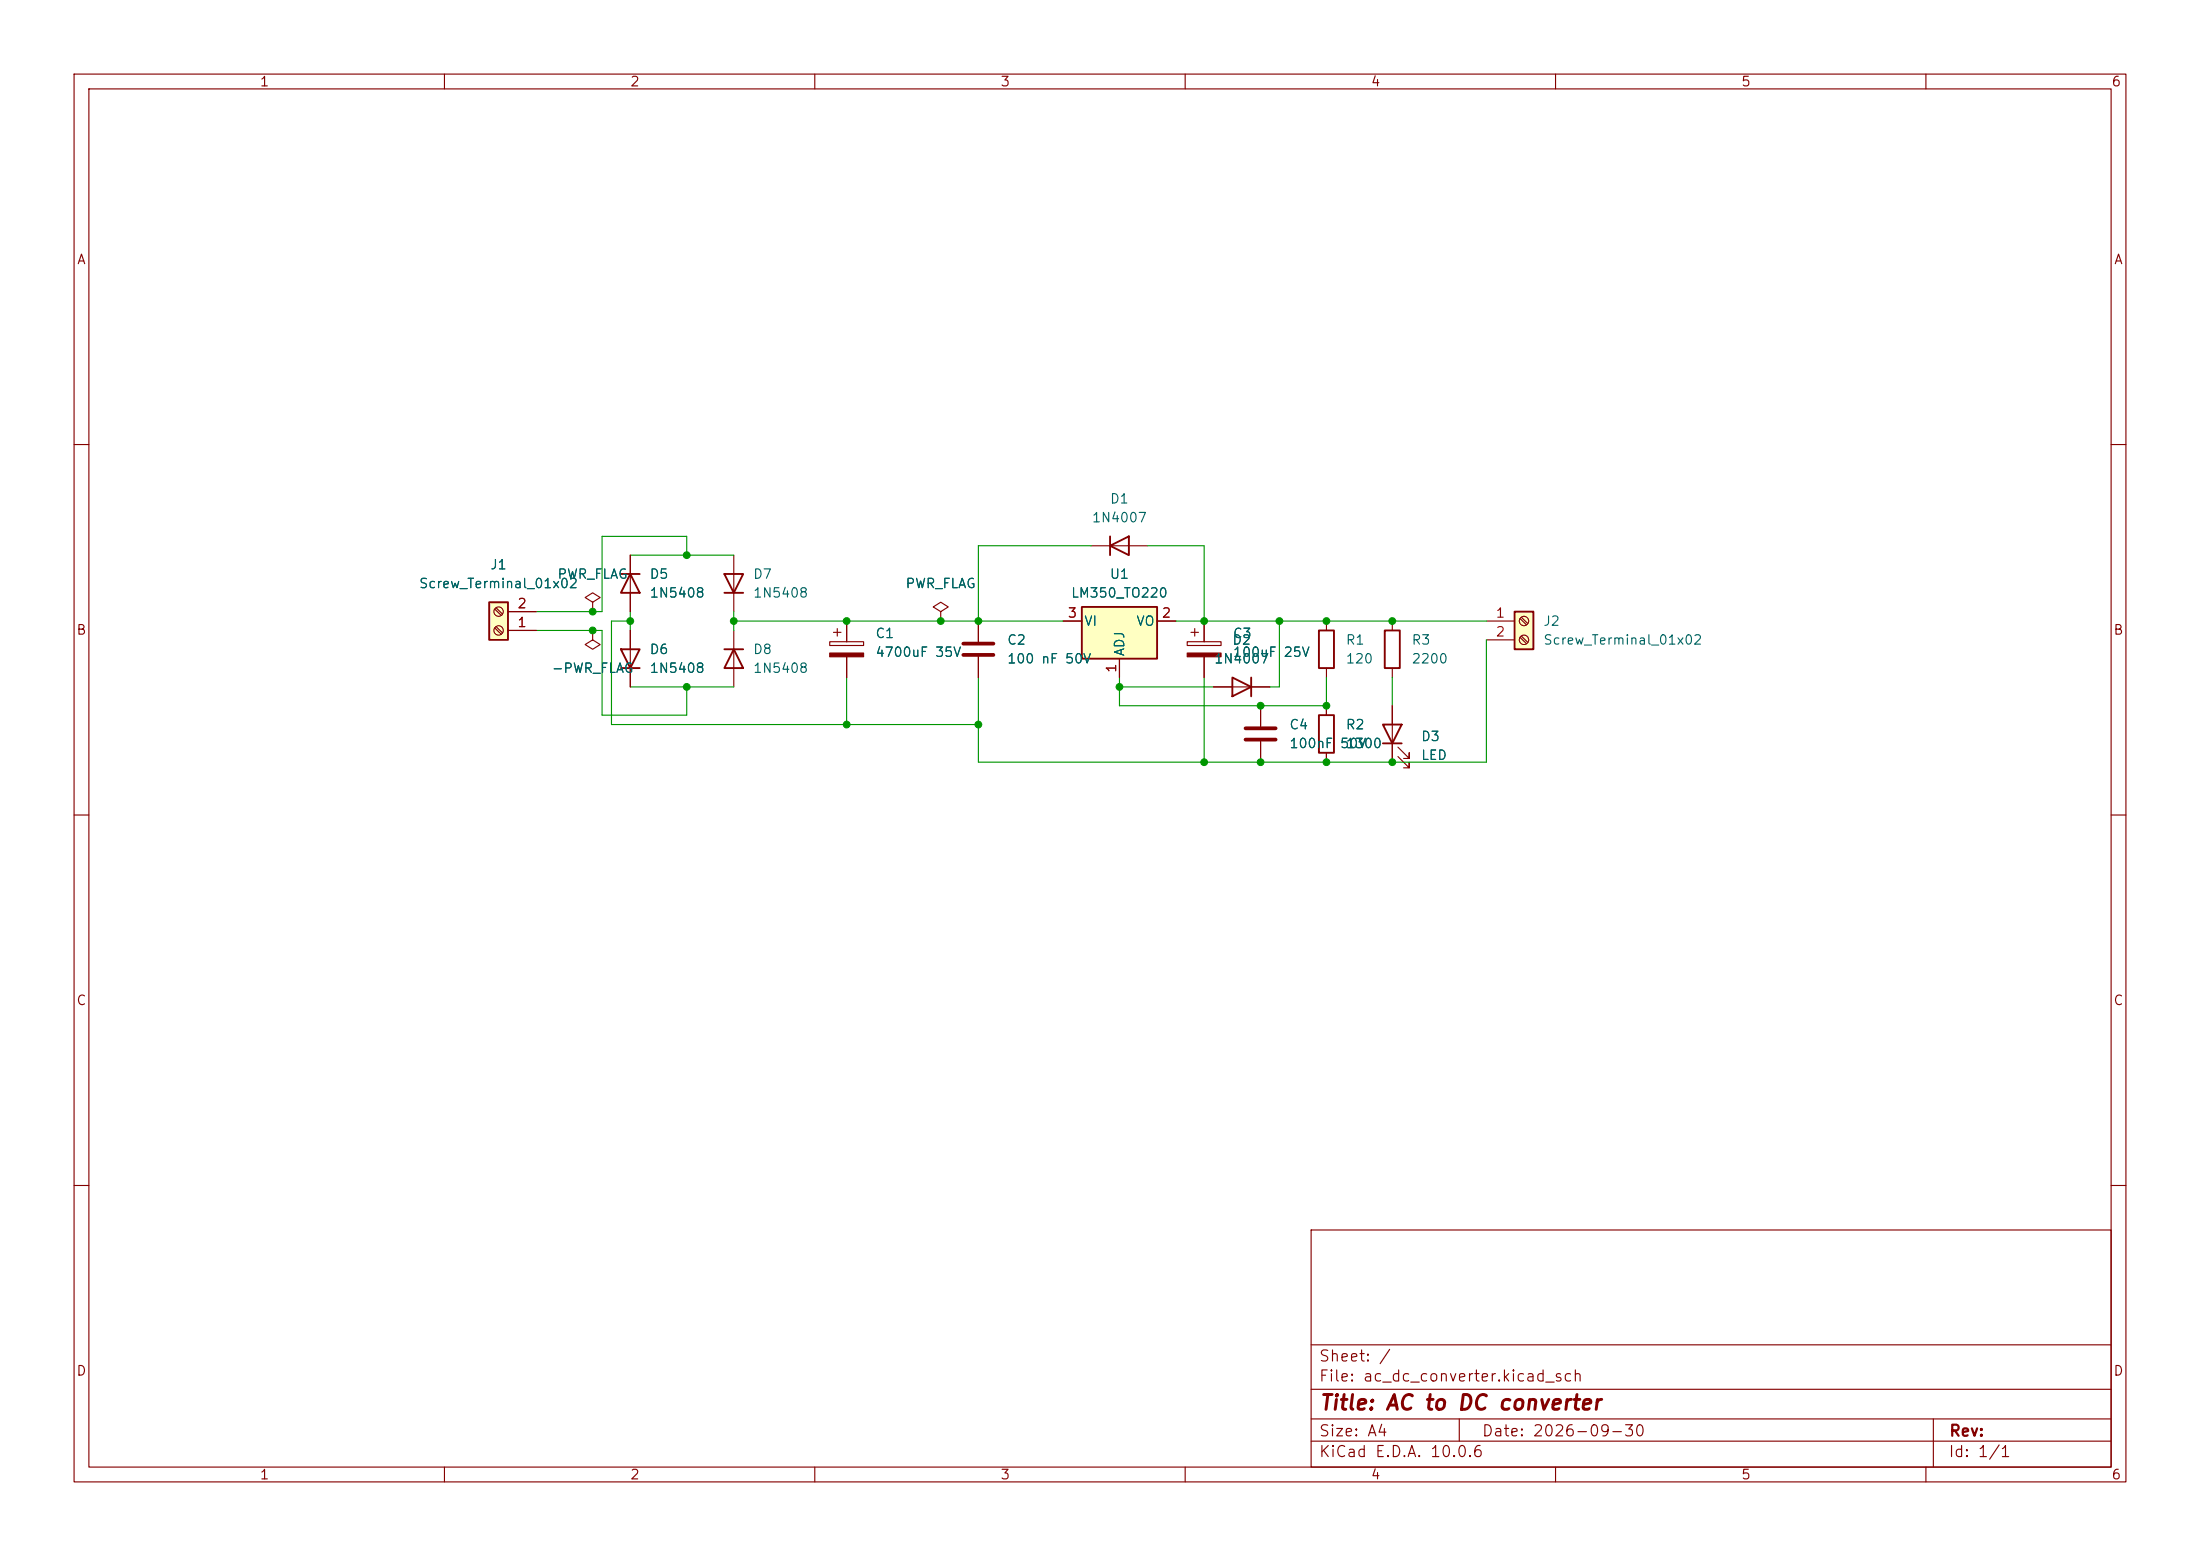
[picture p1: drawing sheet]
(kicad_sch
 (version 20260306)
 (generator "eeschema")
 (generator_version "10.0")
 (paper "A4")
 (title_block
  (title "AC to DC converter")
  (date "2026-09-30"))
 (lib_symbols
  (symbol "Connector:Screw_Terminal_01x02"
   (pin_names
    (offset 1.016) (hide yes)) (exclude_from_sim no) (in_bom yes) (on_board yes)
   (in_pos_files yes)
   (duplicate_pin_numbers_are_jumpers no)
   (property "Reference" "J" (at 0 2.54 0) (show_name no) (do_not_autoplace no) (effects (font (size 1.27 1.27))))
   (property "Value" "Screw_Terminal_01x02" (at 0 -5.08 0) (show_name no) (do_not_autoplace no) (effects (font (size 1.27 1.27))))
   (property "Footprint" "" (at 0 0 0) (show_name no) (do_not_autoplace no) (hide yes) (effects (font (size 1.27 1.27))))
   (property "Datasheet" "" (at 0 0 0) (show_name no) (do_not_autoplace no) (hide yes) (effects (font (size 1.27 1.27))))
   (property "Description" "Generic screw terminal, single row, 01x02, script generated (kicad-library-utils/schlib/autogen/connector/)" (at 0 0 0) (show_name no) (do_not_autoplace no) (hide yes) (effects (font (size 1.27 1.27))))
   (symbol "Screw_Terminal_01x02_1_1"
    (rectangle (start -1.27 1.27) (end 1.27 -3.81) (stroke (width 0.254) (type default)) (fill (type background)))
    (polyline (pts (xy -0.5334 0.3302) (xy 0.3302 -0.508)) (stroke (width 0.1524) (type default)) (fill (type none)))
    (polyline (pts (xy -0.5334 -2.2098) (xy 0.3302 -3.048)) (stroke (width 0.1524) (type default)) (fill (type none)))
    (polyline (pts (xy -0.3556 0.508) (xy 0.508 -0.3302)) (stroke (width 0.1524) (type default)) (fill (type none)))
    (polyline (pts (xy -0.3556 -2.032) (xy 0.508 -2.8702)) (stroke (width 0.1524) (type default)) (fill (type none)))
    (circle (center 0 0) (radius 0.635) (stroke (width 0.1524) (type default)) (fill (type none)))
    (circle (center 0 -2.54) (radius 0.635) (stroke (width 0.1524) (type default)) (fill (type none)))
    (pin passive line (at -5.08 0 0) (length 3.81) (name "Pin_1" (effects (font (size 1.27 1.27)))) (number "1" (effects (font (size 1.27 1.27)))))
    (pin passive line (at -5.08 -2.54 0) (length 3.81) (name "Pin_2" (effects (font (size 1.27 1.27)))) (number "2" (effects (font (size 1.27 1.27))))))
   (embedded_fonts no))
  (symbol "Device:C"
   (pin_numbers (hide yes))
   (pin_names
    (offset 0.254)) (exclude_from_sim no) (in_bom yes) (on_board yes)
   (in_pos_files yes)
   (duplicate_pin_numbers_are_jumpers no)
   (property "Reference" "C" (at 0.635 2.54 0) (show_name no) (do_not_autoplace no) (effects (font (size 1.27 1.27)) (justify left)))
   (property "Value" "C" (at 0.635 -2.54 0) (show_name no) (do_not_autoplace no) (effects (font (size 1.27 1.27)) (justify left)))
   (property "Footprint" "" (at 0.9652 -3.81 0) (show_name no) (do_not_autoplace no) (hide yes) (effects (font (size 1.27 1.27))))
   (property "Datasheet" "" (at 0 0 0) (show_name no) (do_not_autoplace no) (hide yes) (effects (font (size 1.27 1.27))))
   (property "Description" "Unpolarized capacitor" (at 0 0 0) (show_name no) (do_not_autoplace no) (hide yes) (effects (font (size 1.27 1.27))))
   (symbol "C_0_1"
    (polyline (pts (xy -2.032 0.762) (xy 2.032 0.762)) (stroke (width 0.508) (type default)) (fill (type none)))
    (polyline (pts (xy -2.032 -0.762) (xy 2.032 -0.762)) (stroke (width 0.508) (type default)) (fill (type none))))
   (symbol "C_1_1"
    (pin passive line (at 0 3.81 270) (length 2.794) (name "" (effects (font (size 1.27 1.27)))) (number "1" (effects (font (size 1.27 1.27)))))
    (pin passive line (at 0 -3.81 90) (length 2.794) (name "" (effects (font (size 1.27 1.27)))) (number "2" (effects (font (size 1.27 1.27))))))
   (embedded_fonts no))
  (symbol "Device:C_Polarized"
   (pin_numbers (hide yes))
   (pin_names
    (offset 0.254)) (exclude_from_sim no) (in_bom yes) (on_board yes)
   (in_pos_files yes)
   (duplicate_pin_numbers_are_jumpers no)
   (property "Reference" "C" (at 0.635 2.54 0) (show_name no) (do_not_autoplace no) (effects (font (size 1.27 1.27)) (justify left)))
   (property "Value" "C_Polarized" (at 0.635 -2.54 0) (show_name no) (do_not_autoplace no) (effects (font (size 1.27 1.27)) (justify left)))
   (property "Footprint" "" (at 0.9652 -3.81 0) (show_name no) (do_not_autoplace no) (hide yes) (effects (font (size 1.27 1.27))))
   (property "Datasheet" "" (at 0 0 0) (show_name no) (do_not_autoplace no) (hide yes) (effects (font (size 1.27 1.27))))
   (property "Description" "Polarized capacitor" (at 0 0 0) (show_name no) (do_not_autoplace no) (hide yes) (effects (font (size 1.27 1.27))))
   (symbol "C_Polarized_0_1"
    (rectangle (start -2.286 0.508) (end 2.286 1.016) (stroke (width 0) (type default)) (fill (type none)))
    (polyline (pts (xy -1.778 2.286) (xy -0.762 2.286)) (stroke (width 0) (type default)) (fill (type none)))
    (polyline (pts (xy -1.27 2.794) (xy -1.27 1.778)) (stroke (width 0) (type default)) (fill (type none)))
    (rectangle (start 2.286 -0.508) (end -2.286 -1.016) (stroke (width 0) (type default)) (fill (type outline))))
   (symbol "C_Polarized_1_1"
    (pin passive line (at 0 3.81 270) (length 2.794) (name "" (effects (font (size 1.27 1.27)))) (number "1" (effects (font (size 1.27 1.27)))))
    (pin passive line (at 0 -3.81 90) (length 2.794) (name "" (effects (font (size 1.27 1.27)))) (number "2" (effects (font (size 1.27 1.27))))))
   (embedded_fonts no))
  (symbol "Device:LED"
   (pin_numbers (hide yes))
   (pin_names
    (offset 1.016) (hide yes)) (exclude_from_sim no) (in_bom yes) (on_board yes)
   (in_pos_files yes)
   (duplicate_pin_numbers_are_jumpers no)
   (property "Reference" "D" (at 0 2.54 0) (show_name no) (do_not_autoplace no) (effects (font (size 1.27 1.27))))
   (property "Value" "LED" (at 0 -2.54 0) (show_name no) (do_not_autoplace no) (effects (font (size 1.27 1.27))))
   (property "Footprint" "" (at 0 0 0) (show_name no) (do_not_autoplace no) (hide yes) (effects (font (size 1.27 1.27))))
   (property "Datasheet" "" (at 0 0 0) (show_name no) (do_not_autoplace no) (hide yes) (effects (font (size 1.27 1.27))))
   (property "Description" "Light emitting diode" (at 0 0 0) (show_name no) (do_not_autoplace no) (hide yes) (effects (font (size 1.27 1.27))))
   (property "Sim.Pins" "1=K 2=A" (at 0 0 0) (show_name no) (do_not_autoplace no) (hide yes) (effects (font (size 1.27 1.27))))
   (symbol "LED_0_1"
    (polyline (pts (xy -3.048 -0.762) (xy -4.572 -2.286) (xy -3.81 -2.286) (xy -4.572 -2.286) (xy -4.572 -1.524)) (stroke (width 0) (type default)) (fill (type none)))
    (polyline (pts (xy -1.778 -0.762) (xy -3.302 -2.286) (xy -2.54 -2.286) (xy -3.302 -2.286) (xy -3.302 -1.524)) (stroke (width 0) (type default)) (fill (type none)))
    (polyline (pts (xy -1.27 0) (xy 1.27 0)) (stroke (width 0) (type default)) (fill (type none)))
    (polyline (pts (xy -1.27 -1.27) (xy -1.27 1.27)) (stroke (width 0.254) (type default)) (fill (type none)))
    (polyline (pts (xy 1.27 -1.27) (xy 1.27 1.27) (xy -1.27 0) (xy 1.27 -1.27)) (stroke (width 0.254) (type default)) (fill (type none))))
   (symbol "LED_1_1"
    (pin passive line (at -3.81 0 0) (length 2.54) (name "K" (effects (font (size 1.27 1.27)))) (number "1" (effects (font (size 1.27 1.27)))))
    (pin passive line (at 3.81 0 180) (length 2.54) (name "A" (effects (font (size 1.27 1.27)))) (number "2" (effects (font (size 1.27 1.27))))))
   (embedded_fonts no))
  (symbol "Device:R"
   (pin_numbers (hide yes))
   (pin_names
    (offset 0)) (exclude_from_sim no) (in_bom yes) (on_board yes)
   (in_pos_files yes)
   (duplicate_pin_numbers_are_jumpers no)
   (property "Reference" "R" (at 2.032 0 90) (show_name no) (do_not_autoplace no) (effects (font (size 1.27 1.27))))
   (property "Value" "R" (at 0 0 90) (show_name no) (do_not_autoplace no) (effects (font (size 1.27 1.27))))
   (property "Footprint" "" (at -1.778 0 90) (show_name no) (do_not_autoplace no) (hide yes) (effects (font (size 1.27 1.27))))
   (property "Datasheet" "" (at 0 0 0) (show_name no) (do_not_autoplace no) (hide yes) (effects (font (size 1.27 1.27))))
   (property "Description" "Resistor" (at 0 0 0) (show_name no) (do_not_autoplace no) (hide yes) (effects (font (size 1.27 1.27))))
   (symbol "R_0_1"
    (rectangle (start -1.016 -2.54) (end 1.016 2.54) (stroke (width 0.254) (type default)) (fill (type none))))
   (symbol "R_1_1"
    (pin passive line (at 0 3.81 270) (length 1.27) (name "" (effects (font (size 1.27 1.27)))) (number "1" (effects (font (size 1.27 1.27)))))
    (pin passive line (at 0 -3.81 90) (length 1.27) (name "" (effects (font (size 1.27 1.27)))) (number "2" (effects (font (size 1.27 1.27))))))
   (embedded_fonts no))
  (symbol "Diode:1N4007"
   (pin_numbers (hide yes))
   (pin_names (hide yes)) (exclude_from_sim no) (in_bom yes) (on_board yes)
   (in_pos_files yes)
   (duplicate_pin_numbers_are_jumpers no)
   (property "Reference" "D" (at 0 2.54 0) (show_name no) (do_not_autoplace no) (effects (font (size 1.27 1.27))))
   (property "Value" "1N4007" (at 0 -2.54 0) (show_name no) (do_not_autoplace no) (effects (font (size 1.27 1.27))))
   (property "Footprint" "Diode_THT:D_DO-41_SOD81_P10.16mm_Horizontal" (at 0 -4.445 0) (show_name no) (do_not_autoplace no) (hide yes) (effects (font (size 1.27 1.27))))
   (property "Datasheet" "http://www.vishay.com/docs/88503/1n4001.pdf" (at 0 0 0) (show_name no) (do_not_autoplace no) (hide yes) (effects (font (size 1.27 1.27))))
   (property "Description" "1000V 1A General Purpose Rectifier Diode, DO-41" (at 0 0 0) (show_name no) (do_not_autoplace no) (hide yes) (effects (font (size 1.27 1.27))))
   (property "Sim.Device" "D" (at 0 0 0) (show_name no) (do_not_autoplace no) (hide yes) (effects (font (size 1.27 1.27))))
   (property "Sim.Pins" "1=K 2=A" (at 0 0 0) (show_name no) (do_not_autoplace no) (hide yes) (effects (font (size 1.27 1.27))))
   (symbol "1N4007_0_1"
    (polyline (pts (xy -1.27 1.27) (xy -1.27 -1.27)) (stroke (width 0.254) (type default)) (fill (type none)))
    (polyline (pts (xy 1.27 1.27) (xy 1.27 -1.27) (xy -1.27 0) (xy 1.27 1.27)) (stroke (width 0.254) (type default)) (fill (type none)))
    (polyline (pts (xy 1.27 0) (xy -1.27 0)) (stroke (width 0) (type default)) (fill (type none))))
   (symbol "1N4007_1_1"
    (pin passive line (at -3.81 0 0) (length 2.54) (name "K" (effects (font (size 1.27 1.27)))) (number "1" (effects (font (size 1.27 1.27)))))
    (pin passive line (at 3.81 0 180) (length 2.54) (name "A" (effects (font (size 1.27 1.27)))) (number "2" (effects (font (size 1.27 1.27))))))
   (embedded_fonts no))
  (symbol "Diode:1N5408"
   (pin_numbers (hide yes))
   (pin_names (hide yes)) (exclude_from_sim no) (in_bom yes) (on_board yes)
   (in_pos_files yes)
   (duplicate_pin_numbers_are_jumpers no)
   (property "Reference" "D" (at 0 2.54 0) (show_name no) (do_not_autoplace no) (effects (font (size 1.27 1.27))))
   (property "Value" "1N5408" (at 0 -2.54 0) (show_name no) (do_not_autoplace no) (effects (font (size 1.27 1.27))))
   (property "Footprint" "Diode_THT:D_DO-201AD_P15.24mm_Horizontal" (at 0 -4.445 0) (show_name no) (do_not_autoplace no) (hide yes) (effects (font (size 1.27 1.27))))
   (property "Datasheet" "http://www.vishay.com/docs/88516/1n5400.pdf" (at 0 0 0) (show_name no) (do_not_autoplace no) (hide yes) (effects (font (size 1.27 1.27))))
   (property "Description" "1000V 3A General Purpose Rectifier Diode, DO-201AD" (at 0 0 0) (show_name no) (do_not_autoplace no) (hide yes) (effects (font (size 1.27 1.27))))
   (property "Sim.Device" "D" (at 0 0 0) (show_name no) (do_not_autoplace no) (hide yes) (effects (font (size 1.27 1.27))))
   (property "Sim.Pins" "1=K 2=A" (at 0 0 0) (show_name no) (do_not_autoplace no) (hide yes) (effects (font (size 1.27 1.27))))
   (symbol "1N5408_0_1"
    (polyline (pts (xy -1.27 1.27) (xy -1.27 -1.27)) (stroke (width 0.254) (type default)) (fill (type none)))
    (polyline (pts (xy 1.27 1.27) (xy 1.27 -1.27) (xy -1.27 0) (xy 1.27 1.27)) (stroke (width 0.254) (type default)) (fill (type none)))
    (polyline (pts (xy 1.27 0) (xy -1.27 0)) (stroke (width 0) (type default)) (fill (type none))))
   (symbol "1N5408_1_1"
    (pin passive line (at -3.81 0 0) (length 2.54) (name "K" (effects (font (size 1.27 1.27)))) (number "1" (effects (font (size 1.27 1.27)))))
    (pin passive line (at 3.81 0 180) (length 2.54) (name "A" (effects (font (size 1.27 1.27)))) (number "2" (effects (font (size 1.27 1.27))))))
   (embedded_fonts no))
  (symbol "Regulator_Linear:LM350_TO220"
   (pin_names
    (offset 0.254)) (exclude_from_sim no) (in_bom yes) (on_board yes)
   (in_pos_files yes)
   (duplicate_pin_numbers_are_jumpers no)
   (property "Reference" "U" (at -3.81 3.175 0) (show_name no) (do_not_autoplace no) (effects (font (size 1.27 1.27))))
   (property "Value" "LM350_TO220" (at 0 3.175 0) (show_name no) (do_not_autoplace no) (effects (font (size 1.27 1.27)) (justify left)))
   (property "Footprint" "Package_TO_SOT_THT:TO-220-3_Vertical" (at 0 6.35 0) (show_name no) (do_not_autoplace no) (hide yes) (effects (font (size 1.27 1.27)
    (italic yes))))
   (property "Datasheet" "https://www.onsemi.com/pub/Collateral/LM350-D.pdf" (at 0 0 0) (show_name no) (do_not_autoplace no) (hide yes) (effects (font (size 1.27 1.27))))
   (property "Description" "3A 33V Adjustable Linear Regulator, TO-220" (at 0 0 0) (show_name no) (do_not_autoplace no) (hide yes) (effects (font (size 1.27 1.27))))
   (symbol "LM350_TO220_0_1"
    (rectangle (start -5.08 1.905) (end 5.08 -5.08) (stroke (width 0.254) (type default)) (fill (type background))))
   (symbol "LM350_TO220_1_1"
    (pin input line (at 0 -7.62 90) (length 2.54) (name "ADJ" (effects (font (size 1.27 1.27)))) (number "1" (effects (font (size 1.27 1.27)))))
    (pin power_out line (at 7.62 0 180) (length 2.54) (name "VO" (effects (font (size 1.27 1.27)))) (number "2" (effects (font (size 1.27 1.27)))))
    (pin power_in line (at -7.62 0 0) (length 2.54) (name "VI" (effects (font (size 1.27 1.27)))) (number "3" (effects (font (size 1.27 1.27))))))
   (embedded_fonts no))
  (symbol "power:PWR_FLAG"
   (power global)
   (pin_numbers (hide yes))
   (pin_names
    (offset 0) (hide yes)) (exclude_from_sim no) (in_bom yes) (on_board yes)
   (in_pos_files yes)
   (duplicate_pin_numbers_are_jumpers no)
   (property "Reference" "#FLG" (at 0 1.905 0) (show_name no) (do_not_autoplace no) (hide yes) (effects (font (size 1.27 1.27))))
   (property "Value" "PWR_FLAG" (at 0 3.81 0) (show_name no) (do_not_autoplace no) (effects (font (size 1.27 1.27))))
   (property "Footprint" "" (at 0 0 0) (show_name no) (do_not_autoplace no) (hide yes) (effects (font (size 1.27 1.27))))
   (property "Datasheet" "" (at 0 0 0) (show_name no) (do_not_autoplace no) (hide yes) (effects (font (size 1.27 1.27))))
   (property "Description" "Special symbol for telling ERC where power comes from" (at 0 0 0) (show_name no) (do_not_autoplace no) (hide yes) (effects (font (size 1.27 1.27))))
   (symbol "PWR_FLAG_0_0"
    (pin power_out line (at 0 0 90) (length 0) (name "" (effects (font (size 1.27 1.27)))) (number "1" (effects (font (size 1.27 1.27))))))
   (symbol "PWR_FLAG_0_1"
    (polyline (pts (xy 0 0) (xy 0 1.27) (xy -1.016 1.905) (xy 0 2.54) (xy 1.016 1.905) (xy 0 1.27)) (stroke (width 0) (type default)) (fill (type none))))
   (embedded_fonts no)))
 (junction
  (at 172.72 83.82)
  (diameter 0)
  (color 0 0 0 0))
 (junction
  (at 80.01 85.09)
  (diameter 0)
  (color 0 0 0 0))
 (junction
  (at 92.71 92.71)
  (diameter 0)
  (color 0 0 0 0))
 (junction
  (at 114.3 97.79)
  (diameter 0)
  (color 0 0 0 0))
 (junction
  (at 162.56 83.82)
  (diameter 0)
  (color 0 0 0 0))
 (junction
  (at 132.08 83.82)
  (diameter 0)
  (color 0 0 0 0))
 (junction
  (at 187.96 102.87)
  (diameter 0)
  (color 0 0 0 0))
 (junction
  (at 151.13 92.71)
  (diameter 0)
  (color 0 0 0 0))
 (junction
  (at 99.06 83.82)
  (diameter 0)
  (color 0 0 0 0))
 (junction
  (at 127 83.82)
  (diameter 0)
  (color 0 0 0 0))
 (junction
  (at 179.07 95.25)
  (diameter 0)
  (color 0 0 0 0))
 (junction
  (at 170.18 95.25)
  (diameter 0)
  (color 0 0 0 0))
 (junction
  (at 92.71 74.93)
  (diameter 0)
  (color 0 0 0 0))
 (junction
  (at 179.07 83.82)
  (diameter 0)
  (color 0 0 0 0))
 (junction
  (at 132.08 97.79)
  (diameter 0)
  (color 0 0 0 0))
 (junction
  (at 85.09 83.82)
  (diameter 0)
  (color 0 0 0 0))
 (junction
  (at 80.01 82.55)
  (diameter 0)
  (color 0 0 0 0))
 (junction
  (at 162.56 102.87)
  (diameter 0)
  (color 0 0 0 0))
 (junction
  (at 170.18 102.87)
  (diameter 0)
  (color 0 0 0 0))
 (junction
  (at 179.07 102.87)
  (diameter 0)
  (color 0 0 0 0))
 (junction
  (at 114.3 83.82)
  (diameter 0)
  (color 0 0 0 0))
 (junction
  (at 187.96 83.82)
  (diameter 0)
  (color 0 0 0 0))
 (wire
  (pts (xy 158.75 83.82) (xy 162.56 83.82))
  (stroke (width 0) (type default)))
 (wire
  (pts (xy 132.08 73.66) (xy 132.08 83.82))
  (stroke (width 0) (type default)))
 (wire
  (pts (xy 92.71 96.52) (xy 81.28 96.52))
  (stroke (width 0) (type default)))
 (wire
  (pts (xy 172.72 83.82) (xy 179.07 83.82))
  (stroke (width 0) (type default)))
 (wire
  (pts (xy 179.07 83.82) (xy 187.96 83.82))
  (stroke (width 0) (type default)))
 (wire
  (pts (xy 132.08 102.87) (xy 132.08 97.79))
  (stroke (width 0) (type default)))
 (wire
  (pts (xy 151.13 91.44) (xy 151.13 92.71))
  (stroke (width 0) (type default)))
 (wire
  (pts (xy 82.55 97.79) (xy 114.3 97.79))
  (stroke (width 0) (type default)))
 (wire
  (pts (xy 132.08 73.66) (xy 147.32 73.66))
  (stroke (width 0) (type default)))
 (wire
  (pts (xy 162.56 102.87) (xy 132.08 102.87))
  (stroke (width 0) (type default)))
 (wire
  (pts (xy 151.13 92.71) (xy 163.83 92.71))
  (stroke (width 0) (type default)))
 (wire
  (pts (xy 162.56 102.87) (xy 170.18 102.87))
  (stroke (width 0) (type default)))
 (wire
  (pts (xy 151.13 95.25) (xy 170.18 95.25))
  (stroke (width 0) (type default)))
 (wire
  (pts (xy 171.45 92.71) (xy 172.72 92.71))
  (stroke (width 0) (type default)))
 (wire
  (pts (xy 162.56 73.66) (xy 162.56 83.82))
  (stroke (width 0) (type default)))
 (wire
  (pts (xy 127 83.82) (xy 132.08 83.82))
  (stroke (width 0) (type default)))
 (wire
  (pts (xy 92.71 72.39) (xy 92.71 74.93))
  (stroke (width 0) (type default)))
 (wire
  (pts (xy 132.08 97.79) (xy 132.08 91.44))
  (stroke (width 0) (type default)))
 (wire
  (pts (xy 187.96 91.44) (xy 187.96 95.25))
  (stroke (width 0) (type default)))
 (wire
  (pts (xy 187.96 83.82) (xy 200.66 83.82))
  (stroke (width 0) (type default)))
 (wire
  (pts (xy 187.96 102.87) (xy 200.66 102.87))
  (stroke (width 0) (type default)))
 (wire
  (pts (xy 200.66 102.87) (xy 200.66 86.36))
  (stroke (width 0) (type default)))
 (wire
  (pts (xy 85.09 92.71) (xy 92.71 92.71))
  (stroke (width 0) (type default)))
 (wire
  (pts (xy 114.3 97.79) (xy 132.08 97.79))
  (stroke (width 0) (type default)))
 (wire
  (pts (xy 80.01 85.09) (xy 72.39 85.09))
  (stroke (width 0) (type default)))
 (wire
  (pts (xy 179.07 91.44) (xy 179.07 95.25))
  (stroke (width 0) (type default)))
 (wire
  (pts (xy 170.18 95.25) (xy 179.07 95.25))
  (stroke (width 0) (type default)))
 (wire
  (pts (xy 154.94 73.66) (xy 162.56 73.66))
  (stroke (width 0) (type default)))
 (wire
  (pts (xy 85.09 83.82) (xy 82.55 83.82))
  (stroke (width 0) (type default)))
 (wire
  (pts (xy 81.28 82.55) (xy 81.28 72.39))
  (stroke (width 0) (type default)))
 (wire
  (pts (xy 72.39 82.55) (xy 80.01 82.55))
  (stroke (width 0) (type default)))
 (wire
  (pts (xy 99.06 83.82) (xy 99.06 85.09))
  (stroke (width 0) (type default)))
 (wire
  (pts (xy 162.56 83.82) (xy 172.72 83.82))
  (stroke (width 0) (type default)))
 (wire
  (pts (xy 82.55 83.82) (xy 82.55 97.79))
  (stroke (width 0) (type default)))
 (wire
  (pts (xy 114.3 83.82) (xy 127 83.82))
  (stroke (width 0) (type default)))
 (wire
  (pts (xy 81.28 96.52) (xy 81.28 85.09))
  (stroke (width 0) (type default)))
 (wire
  (pts (xy 99.06 82.55) (xy 99.06 83.82))
  (stroke (width 0) (type default)))
 (wire
  (pts (xy 92.71 74.93) (xy 99.06 74.93))
  (stroke (width 0) (type default)))
 (wire
  (pts (xy 81.28 72.39) (xy 92.71 72.39))
  (stroke (width 0) (type default)))
 (wire
  (pts (xy 114.3 91.44) (xy 114.3 97.79))
  (stroke (width 0) (type default)))
 (wire
  (pts (xy 85.09 74.93) (xy 92.71 74.93))
  (stroke (width 0) (type default)))
 (wire
  (pts (xy 92.71 92.71) (xy 92.71 96.52))
  (stroke (width 0) (type default)))
 (wire
  (pts (xy 162.56 91.44) (xy 162.56 102.87))
  (stroke (width 0) (type default)))
 (wire
  (pts (xy 151.13 92.71) (xy 151.13 95.25))
  (stroke (width 0) (type default)))
 (wire
  (pts (xy 132.08 83.82) (xy 143.51 83.82))
  (stroke (width 0) (type default)))
 (wire
  (pts (xy 80.01 82.55) (xy 81.28 82.55))
  (stroke (width 0) (type default)))
 (wire
  (pts (xy 99.06 83.82) (xy 114.3 83.82))
  (stroke (width 0) (type default)))
 (wire
  (pts (xy 92.71 92.71) (xy 99.06 92.71))
  (stroke (width 0) (type default)))
 (wire
  (pts (xy 81.28 85.09) (xy 80.01 85.09))
  (stroke (width 0) (type default)))
 (wire
  (pts (xy 85.09 82.55) (xy 85.09 83.82))
  (stroke (width 0) (type default)))
 (wire
  (pts (xy 170.18 102.87) (xy 179.07 102.87))
  (stroke (width 0) (type default)))
 (wire
  (pts (xy 172.72 92.71) (xy 172.72 83.82))
  (stroke (width 0) (type default)))
 (wire
  (pts (xy 85.09 83.82) (xy 85.09 85.09))
  (stroke (width 0) (type default)))
 (wire
  (pts (xy 179.07 102.87) (xy 187.96 102.87))
  (stroke (width 0) (type default)))
 (symbol
  (lib_id "power:PWR_FLAG")
  (at 80.01 85.09 180)
  (unit 1)
  (body_style 1)
  (exclude_from_sim no)
  (in_bom yes)
  (on_board yes)
  (in_pos_files yes)
  (dnp no)
  (fields_autoplaced yes)
  (property "Reference" "#FLG02" (at 80.01 86.995 0) (hide yes) (show_name no) (do_not_autoplace no) (effects (font (size 1.27 1.27))))
  (property "Value" "-PWR_FLAG" (at 80.01 90.17 0) (show_name no) (do_not_autoplace no) (effects (font (size 1.27 1.27))))
  (property "Footprint" "" (at 80.01 85.09 0) (hide yes) (show_name no) (do_not_autoplace no) (effects (font (size 1.27 1.27))))
  (property "Datasheet" "" (at 80.01 85.09 0) (hide yes) (show_name no) (do_not_autoplace no) (effects (font (size 1.27 1.27))))
  (property "Description" "Special symbol for telling ERC where power comes from" (at 80.01 85.09 0) (hide yes) (show_name no) (do_not_autoplace no) (effects (font (size 1.27 1.27))))
  (pin "1"))
 (symbol
  (lib_id "Diode:1N4007")
  (at 151.13 73.66 0)
  (unit 1)
  (body_style 1)
  (exclude_from_sim no)
  (in_bom yes)
  (on_board yes)
  (in_pos_files yes)
  (dnp no)
  (fields_autoplaced yes)
  (property "Reference" "D1" (at 151.13 67.31 0) (show_name no) (do_not_autoplace no) (effects (font (size 1.27 1.27))))
  (property "Value" "1N4007" (at 151.13 69.85 0) (show_name no) (do_not_autoplace no) (effects (font (size 1.27 1.27))))
  (property "Footprint" "Diode_THT:D_DO-41_SOD81_P10.16mm_Horizontal" (at 151.13 78.105 0) (hide yes) (show_name no) (do_not_autoplace no) (effects (font (size 1.27 1.27))))
  (property "Datasheet" "http://www.vishay.com/docs/88503/1n4001.pdf" (at 151.13 73.66 0) (hide yes) (show_name no) (do_not_autoplace no) (effects (font (size 1.27 1.27))))
  (property "Description" "1000V 1A General Purpose Rectifier Diode, DO-41" (at 151.13 73.66 0) (hide yes) (show_name no) (do_not_autoplace no) (effects (font (size 1.27 1.27))))
  (property "Sim.Device" "D" (at 151.13 73.66 0) (hide yes) (show_name no) (do_not_autoplace no) (effects (font (size 1.27 1.27))))
  (property "Sim.Pins" "1=K 2=A" (at 151.13 73.66 0) (hide yes) (show_name no) (do_not_autoplace no) (effects (font (size 1.27 1.27))))
  (pin "2")
  (pin "1"))
 (symbol
  (lib_id "power:PWR_FLAG")
  (at 80.01 82.55 0)
  (unit 1)
  (body_style 1)
  (exclude_from_sim no)
  (in_bom yes)
  (on_board yes)
  (in_pos_files yes)
  (dnp no)
  (fields_autoplaced yes)
  (property "Reference" "#FLG01" (at 80.01 80.645 0) (hide yes) (show_name no) (do_not_autoplace no) (effects (font (size 1.27 1.27))))
  (property "Value" "PWR_FLAG" (at 80.01 77.47 0) (show_name no) (do_not_autoplace no) (effects (font (size 1.27 1.27))))
  (property "Footprint" "Package_SO:TSSOP-28_4.4x9.7mm_P0.65mm" (at 80.01 82.55 0) (hide yes) (show_name no) (do_not_autoplace no) (effects (font (size 1.27 1.27))))
  (property "Datasheet" "" (at 80.01 82.55 0) (hide yes) (show_name no) (do_not_autoplace no) (effects (font (size 1.27 1.27))))
  (property "Description" "Special symbol for telling ERC where power comes from" (at 80.01 82.55 0) (hide yes) (show_name no) (do_not_autoplace no) (effects (font (size 1.27 1.27))))
  (pin "1"))
 (symbol
  (lib_id "Diode:1N4007")
  (at 167.64 92.71 180)
  (unit 1)
  (body_style 1)
  (exclude_from_sim no)
  (in_bom yes)
  (on_board yes)
  (in_pos_files yes)
  (dnp no)
  (fields_autoplaced yes)
  (property "Reference" "D2" (at 167.64 86.36 0) (show_name no) (do_not_autoplace no) (effects (font (size 1.27 1.27))))
  (property "Value" "1N4007" (at 167.64 88.9 0) (show_name no) (do_not_autoplace no) (effects (font (size 1.27 1.27))))
  (property "Footprint" "Diode_THT:D_DO-41_SOD81_P10.16mm_Horizontal" (at 167.64 88.265 0) (hide yes) (show_name no) (do_not_autoplace no) (effects (font (size 1.27 1.27))))
  (property "Datasheet" "http://www.vishay.com/docs/88503/1n4001.pdf" (at 167.64 92.71 0) (hide yes) (show_name no) (do_not_autoplace no) (effects (font (size 1.27 1.27))))
  (property "Description" "1000V 1A General Purpose Rectifier Diode, DO-41" (at 167.64 92.71 0) (hide yes) (show_name no) (do_not_autoplace no) (effects (font (size 1.27 1.27))))
  (property "Sim.Device" "D" (at 167.64 92.71 0) (hide yes) (show_name no) (do_not_autoplace no) (effects (font (size 1.27 1.27))))
  (property "Sim.Pins" "1=K 2=A" (at 167.64 92.71 0) (hide yes) (show_name no) (do_not_autoplace no) (effects (font (size 1.27 1.27))))
  (pin "2")
  (pin "1"))
 (symbol
  (lib_id "power:PWR_FLAG")
  (at 127 83.82 0)
  (unit 1)
  (body_style 1)
  (exclude_from_sim no)
  (in_bom yes)
  (on_board yes)
  (in_pos_files yes)
  (dnp no)
  (fields_autoplaced yes)
  (property "Reference" "#FLG03" (at 127 81.915 0) (hide yes) (show_name no) (do_not_autoplace no) (effects (font (size 1.27 1.27))))
  (property "Value" "PWR_FLAG" (at 127 78.74 0) (show_name no) (do_not_autoplace no) (effects (font (size 1.27 1.27))))
  (property "Footprint" "Package_SO:TSSOP-28_4.4x9.7mm_P0.65mm" (at 127 83.82 0) (hide yes) (show_name no) (do_not_autoplace no) (effects (font (size 1.27 1.27))))
  (property "Datasheet" "" (at 127 83.82 0) (hide yes) (show_name no) (do_not_autoplace no) (effects (font (size 1.27 1.27))))
  (property "Description" "Special symbol for telling ERC where power comes from" (at 127 83.82 0) (hide yes) (show_name no) (do_not_autoplace no) (effects (font (size 1.27 1.27))))
  (pin "1"))
 (symbol
  (lib_id "Connector:Screw_Terminal_01x02")
  (at 205.74 83.82 0)
  (unit 1)
  (body_style 1)
  (exclude_from_sim no)
  (in_bom yes)
  (on_board yes)
  (in_pos_files yes)
  (dnp no)
  (fields_autoplaced yes)
  (property "Reference" "J2" (at 208.28 83.8199 0) (show_name no) (do_not_autoplace no) (effects (font (size 1.27 1.27)) (justify left)))
  (property "Value" "Screw_Terminal_01x02" (at 208.28 86.3599 0) (show_name no) (do_not_autoplace no) (effects (font (size 1.27 1.27)) (justify left)))
  (property "Footprint" "TerminalBlock_CUI:TerminalBlock_CUI_TB007-508-02_1x02_P5.08mm_Horizontal" (at 205.74 83.82 0) (hide yes) (show_name no) (do_not_autoplace no) (effects (font (size 1.27 1.27))))
  (property "Datasheet" "" (at 205.74 83.82 0) (hide yes) (show_name no) (do_not_autoplace no) (effects (font (size 1.27 1.27))))
  (property "Description" "Generic screw terminal, single row, 01x02, script generated (kicad-library-utils/schlib/autogen/connector/)" (at 205.74 83.82 0) (hide yes) (show_name no) (do_not_autoplace no) (effects (font (size 1.27 1.27))))
  (pin "1")
  (pin "2"))
 (symbol
  (lib_id "Device:C_Polarized")
  (at 162.56 87.63 0)
  (unit 1)
  (body_style 1)
  (exclude_from_sim no)
  (in_bom yes)
  (on_board yes)
  (in_pos_files yes)
  (dnp no)
  (fields_autoplaced yes)
  (property "Reference" "C3" (at 166.37 85.4709 0) (show_name no) (do_not_autoplace no) (effects (font (size 1.27 1.27)) (justify left)))
  (property "Value" "100uF 25V" (at 166.37 88.0109 0) (show_name no) (do_not_autoplace no) (effects (font (size 1.27 1.27)) (justify left)))
  (property "Footprint" "Capacitor_THT:CP_Radial_D6.3mm_P2.50mm" (at 163.5252 91.44 0) (hide yes) (show_name no) (do_not_autoplace no) (effects (font (size 1.27 1.27))))
  (property "Datasheet" "" (at 162.56 87.63 0) (hide yes) (show_name no) (do_not_autoplace no) (effects (font (size 1.27 1.27))))
  (property "Description" "Polarized capacitor" (at 162.56 87.63 0) (hide yes) (show_name no) (do_not_autoplace no) (effects (font (size 1.27 1.27))))
  (pin "1")
  (pin "2"))
 (symbol
  (lib_id "Device:R")
  (at 179.07 99.06 0)
  (unit 1)
  (body_style 1)
  (exclude_from_sim no)
  (in_bom yes)
  (on_board yes)
  (in_pos_files yes)
  (dnp no)
  (fields_autoplaced yes)
  (property "Reference" "R2" (at 181.61 97.7899 0) (show_name no) (do_not_autoplace no) (effects (font (size 1.27 1.27)) (justify left)))
  (property "Value" "1300" (at 181.61 100.3299 0) (show_name no) (do_not_autoplace no) (effects (font (size 1.27 1.27)) (justify left)))
  (property "Footprint" "Resistor_THT:R_Axial_DIN0207_L6.3mm_D2.5mm_P7.62mm_Horizontal" (at 177.292 99.06 90) (hide yes) (show_name no) (do_not_autoplace no) (effects (font (size 1.27 1.27))))
  (property "Datasheet" "" (at 179.07 99.06 0) (hide yes) (show_name no) (do_not_autoplace no) (effects (font (size 1.27 1.27))))
  (property "Description" "Resistor" (at 179.07 99.06 0) (hide yes) (show_name no) (do_not_autoplace no) (effects (font (size 1.27 1.27))))
  (pin "1")
  (pin "2"))
 (symbol
  (lib_id "Device:C")
  (at 170.18 99.06 0)
  (unit 1)
  (body_style 1)
  (exclude_from_sim no)
  (in_bom yes)
  (on_board yes)
  (in_pos_files yes)
  (dnp no)
  (fields_autoplaced yes)
  (property "Reference" "C4" (at 173.99 97.7899 0) (show_name no) (do_not_autoplace no) (effects (font (size 1.27 1.27)) (justify left)))
  (property "Value" "100nF 50V" (at 173.99 100.3299 0) (show_name no) (do_not_autoplace no) (effects (font (size 1.27 1.27)) (justify left)))
  (property "Footprint" "Capacitor_THT:C_Disc_D7.0mm_W2.5mm_P5.00mm" (at 171.1452 102.87 0) (hide yes) (show_name no) (do_not_autoplace no) (effects (font (size 1.27 1.27))))
  (property "Datasheet" "" (at 170.18 99.06 0) (hide yes) (show_name no) (do_not_autoplace no) (effects (font (size 1.27 1.27))))
  (property "Description" "Unpolarized capacitor" (at 170.18 99.06 0) (hide yes) (show_name no) (do_not_autoplace no) (effects (font (size 1.27 1.27))))
  (pin "1")
  (pin "2"))
 (symbol
  (lib_id "Device:R")
  (at 179.07 87.63 0)
  (unit 1)
  (body_style 1)
  (exclude_from_sim no)
  (in_bom yes)
  (on_board yes)
  (in_pos_files yes)
  (dnp no)
  (fields_autoplaced yes)
  (property "Reference" "R1" (at 181.61 86.3599 0) (show_name no) (do_not_autoplace no) (effects (font (size 1.27 1.27)) (justify left)))
  (property "Value" "120" (at 181.61 88.8999 0) (show_name no) (do_not_autoplace no) (effects (font (size 1.27 1.27)) (justify left)))
  (property "Footprint" "Resistor_THT:R_Axial_DIN0207_L6.3mm_D2.5mm_P7.62mm_Horizontal" (at 177.292 87.63 90) (hide yes) (show_name no) (do_not_autoplace no) (effects (font (size 1.27 1.27))))
  (property "Datasheet" "" (at 179.07 87.63 0) (hide yes) (show_name no) (do_not_autoplace no) (effects (font (size 1.27 1.27))))
  (property "Description" "Resistor" (at 179.07 87.63 0) (hide yes) (show_name no) (do_not_autoplace no) (effects (font (size 1.27 1.27))))
  (pin "2")
  (pin "1"))
 (symbol
  (lib_id "Diode:1N5408")
  (at 85.09 88.9 90)
  (unit 1)
  (body_style 1)
  (exclude_from_sim no)
  (in_bom yes)
  (on_board yes)
  (in_pos_files yes)
  (dnp no)
  (fields_autoplaced yes)
  (property "Reference" "D6" (at 87.63 87.6299 90) (show_name no) (do_not_autoplace no) (effects (font (size 1.27 1.27)) (justify right)))
  (property "Value" "1N5408" (at 87.63 90.1699 90) (show_name no) (do_not_autoplace no) (effects (font (size 1.27 1.27)) (justify right)))
  (property "Footprint" "Diode_THT:D_DO-201AD_P15.24mm_Horizontal" (at 89.535 88.9 0) (hide yes) (show_name no) (do_not_autoplace no) (effects (font (size 1.27 1.27))))
  (property "Datasheet" "http://www.vishay.com/docs/88516/1n5400.pdf" (at 85.09 88.9 0) (hide yes) (show_name no) (do_not_autoplace no) (effects (font (size 1.27 1.27))))
  (property "Description" "1000V 3A General Purpose Rectifier Diode, DO-201AD" (at 85.09 88.9 0) (hide yes) (show_name no) (do_not_autoplace no) (effects (font (size 1.27 1.27))))
  (property "Sim.Device" "D" (at 85.09 88.9 0) (hide yes) (show_name no) (do_not_autoplace no) (effects (font (size 1.27 1.27))))
  (property "Sim.Pins" "1=K 2=A" (at 85.09 88.9 0) (hide yes) (show_name no) (do_not_autoplace no) (effects (font (size 1.27 1.27))))
  (pin "2")
  (pin "1"))
 (symbol
  (lib_id "Device:LED")
  (at 187.96 99.06 90)
  (unit 1)
  (body_style 1)
  (exclude_from_sim no)
  (in_bom yes)
  (on_board yes)
  (in_pos_files yes)
  (dnp no)
  (fields_autoplaced yes)
  (property "Reference" "D3" (at 191.77 99.3774 90) (show_name no) (do_not_autoplace no) (effects (font (size 1.27 1.27)) (justify right)))
  (property "Value" "LED" (at 191.77 101.9174 90) (show_name no) (do_not_autoplace no) (effects (font (size 1.27 1.27)) (justify right)))
  (property "Footprint" "LED_THT:LED_D5.0mm" (at 187.96 99.06 0) (hide yes) (show_name no) (do_not_autoplace no) (effects (font (size 1.27 1.27))))
  (property "Datasheet" "" (at 187.96 99.06 0) (hide yes) (show_name no) (do_not_autoplace no) (effects (font (size 1.27 1.27))))
  (property "Description" "Light emitting diode" (at 187.96 99.06 0) (hide yes) (show_name no) (do_not_autoplace no) (effects (font (size 1.27 1.27))))
  (property "Sim.Pins" "1=K 2=A" (at 187.96 99.06 0) (hide yes) (show_name no) (do_not_autoplace no) (effects (font (size 1.27 1.27))))
  (pin "2")
  (pin "1"))
 (symbol
  (lib_id "Device:C")
  (at 132.08 87.63 0)
  (unit 1)
  (body_style 1)
  (exclude_from_sim no)
  (in_bom yes)
  (on_board yes)
  (in_pos_files yes)
  (dnp no)
  (fields_autoplaced yes)
  (property "Reference" "C2" (at 135.89 86.3599 0) (show_name no) (do_not_autoplace no) (effects (font (size 1.27 1.27)) (justify left)))
  (property "Value" "100 nF 50V" (at 135.89 88.8999 0) (show_name no) (do_not_autoplace no) (effects (font (size 1.27 1.27)) (justify left)))
  (property "Footprint" "Capacitor_THT:C_Disc_D7.0mm_W2.5mm_P5.00mm" (at 133.0452 91.44 0) (hide yes) (show_name no) (do_not_autoplace no) (effects (font (size 1.27 1.27))))
  (property "Datasheet" "" (at 132.08 87.63 0) (hide yes) (show_name no) (do_not_autoplace no) (effects (font (size 1.27 1.27))))
  (property "Description" "Unpolarized capacitor" (at 132.08 87.63 0) (hide yes) (show_name no) (do_not_autoplace no) (effects (font (size 1.27 1.27))))
  (pin "1")
  (pin "2"))
 (symbol
  (lib_id "Device:R")
  (at 187.96 87.63 180)
  (unit 1)
  (body_style 1)
  (exclude_from_sim no)
  (in_bom yes)
  (on_board yes)
  (in_pos_files yes)
  (dnp no)
  (fields_autoplaced yes)
  (property "Reference" "R3" (at 190.5 86.3599 0) (show_name no) (do_not_autoplace no) (effects (font (size 1.27 1.27)) (justify right)))
  (property "Value" "2200" (at 190.5 88.8999 0) (show_name no) (do_not_autoplace no) (effects (font (size 1.27 1.27)) (justify right)))
  (property "Footprint" "Resistor_THT:R_Axial_DIN0207_L6.3mm_D2.5mm_P7.62mm_Horizontal" (at 189.738 87.63 90) (hide yes) (show_name no) (do_not_autoplace no) (effects (font (size 1.27 1.27))))
  (property "Datasheet" "" (at 187.96 87.63 0) (hide yes) (show_name no) (do_not_autoplace no) (effects (font (size 1.27 1.27))))
  (property "Description" "Resistor" (at 187.96 87.63 0) (hide yes) (show_name no) (do_not_autoplace no) (effects (font (size 1.27 1.27))))
  (pin "1")
  (pin "2"))
 (symbol
  (lib_id "Diode:1N5408")
  (at 85.09 78.74 270)
  (unit 1)
  (body_style 1)
  (exclude_from_sim no)
  (in_bom yes)
  (on_board yes)
  (in_pos_files yes)
  (dnp no)
  (fields_autoplaced yes)
  (property "Reference" "D5" (at 87.63 77.4699 90) (show_name no) (do_not_autoplace no) (effects (font (size 1.27 1.27)) (justify left)))
  (property "Value" "1N5408" (at 87.63 80.0099 90) (show_name no) (do_not_autoplace no) (effects (font (size 1.27 1.27)) (justify left)))
  (property "Footprint" "Diode_THT:D_DO-201AD_P15.24mm_Horizontal" (at 80.645 78.74 0) (hide yes) (show_name no) (do_not_autoplace no) (effects (font (size 1.27 1.27))))
  (property "Datasheet" "http://www.vishay.com/docs/88516/1n5400.pdf" (at 85.09 78.74 0) (hide yes) (show_name no) (do_not_autoplace no) (effects (font (size 1.27 1.27))))
  (property "Description" "1000V 3A General Purpose Rectifier Diode, DO-201AD" (at 85.09 78.74 0) (hide yes) (show_name no) (do_not_autoplace no) (effects (font (size 1.27 1.27))))
  (property "Sim.Device" "D" (at 85.09 78.74 0) (hide yes) (show_name no) (do_not_autoplace no) (effects (font (size 1.27 1.27))))
  (property "Sim.Pins" "1=K 2=A" (at 85.09 78.74 0) (hide yes) (show_name no) (do_not_autoplace no) (effects (font (size 1.27 1.27))))
  (pin "1")
  (pin "2"))
 (symbol
  (lib_id "Device:C_Polarized")
  (at 114.3 87.63 0)
  (unit 1)
  (body_style 1)
  (exclude_from_sim no)
  (in_bom yes)
  (on_board yes)
  (in_pos_files yes)
  (dnp no)
  (fields_autoplaced yes)
  (property "Reference" "C1" (at 118.11 85.4709 0) (show_name no) (do_not_autoplace no) (effects (font (size 1.27 1.27)) (justify left)))
  (property "Value" "4700uF 35V" (at 118.11 88.0109 0) (show_name no) (do_not_autoplace no) (effects (font (size 1.27 1.27)) (justify left)))
  (property "Footprint" "Capacitor_THT:CP_Radial_D16.0mm_P7.50mm" (at 115.2652 91.44 0) (hide yes) (show_name no) (do_not_autoplace no) (effects (font (size 1.27 1.27))))
  (property "Datasheet" "" (at 114.3 87.63 0) (hide yes) (show_name no) (do_not_autoplace no) (effects (font (size 1.27 1.27))))
  (property "Description" "Polarized capacitor" (at 114.3 87.63 0) (hide yes) (show_name no) (do_not_autoplace no) (effects (font (size 1.27 1.27))))
  (pin "1")
  (pin "2"))
 (symbol
  (lib_id "Connector:Screw_Terminal_01x02")
  (at 67.31 85.09 180)
  (unit 1)
  (body_style 1)
  (exclude_from_sim no)
  (in_bom yes)
  (on_board yes)
  (in_pos_files yes)
  (dnp no)
  (fields_autoplaced yes)
  (property "Reference" "J1" (at 67.31 76.2 0) (show_name no) (do_not_autoplace no) (effects (font (size 1.27 1.27))))
  (property "Value" "Screw_Terminal_01x02" (at 67.31 78.74 0) (show_name no) (do_not_autoplace no) (effects (font (size 1.27 1.27))))
  (property "Footprint" "TerminalBlock_CUI:TerminalBlock_CUI_TB007-508-02_1x02_P5.08mm_Horizontal" (at 67.31 85.09 0) (hide yes) (show_name no) (do_not_autoplace no) (effects (font (size 1.27 1.27))))
  (property "Datasheet" "" (at 67.31 85.09 0) (hide yes) (show_name no) (do_not_autoplace no) (effects (font (size 1.27 1.27))))
  (property "Description" "Generic screw terminal, single row, 01x02, script generated (kicad-library-utils/schlib/autogen/connector/)" (at 67.31 85.09 0) (hide yes) (show_name no) (do_not_autoplace no) (effects (font (size 1.27 1.27))))
  (pin "1")
  (pin "2"))
 (symbol
  (lib_id "Diode:1N5408")
  (at 99.06 78.74 90)
  (unit 1)
  (body_style 1)
  (exclude_from_sim no)
  (in_bom yes)
  (on_board yes)
  (in_pos_files yes)
  (dnp no)
  (fields_autoplaced yes)
  (property "Reference" "D7" (at 101.6 77.4699 90) (show_name no) (do_not_autoplace no) (effects (font (size 1.27 1.27)) (justify right)))
  (property "Value" "1N5408" (at 101.6 80.0099 90) (show_name no) (do_not_autoplace no) (effects (font (size 1.27 1.27)) (justify right)))
  (property "Footprint" "Diode_THT:D_DO-201AD_P15.24mm_Horizontal" (at 103.505 78.74 0) (hide yes) (show_name no) (do_not_autoplace no) (effects (font (size 1.27 1.27))))
  (property "Datasheet" "http://www.vishay.com/docs/88516/1n5400.pdf" (at 99.06 78.74 0) (hide yes) (show_name no) (do_not_autoplace no) (effects (font (size 1.27 1.27))))
  (property "Description" "1000V 3A General Purpose Rectifier Diode, DO-201AD" (at 99.06 78.74 0) (hide yes) (show_name no) (do_not_autoplace no) (effects (font (size 1.27 1.27))))
  (property "Sim.Device" "D" (at 99.06 78.74 0) (hide yes) (show_name no) (do_not_autoplace no) (effects (font (size 1.27 1.27))))
  (property "Sim.Pins" "1=K 2=A" (at 99.06 78.74 0) (hide yes) (show_name no) (do_not_autoplace no) (effects (font (size 1.27 1.27))))
  (pin "1")
  (pin "2"))
 (symbol
  (lib_id "Diode:1N5408")
  (at 99.06 88.9 270)
  (unit 1)
  (body_style 1)
  (exclude_from_sim no)
  (in_bom yes)
  (on_board yes)
  (in_pos_files yes)
  (dnp no)
  (fields_autoplaced yes)
  (property "Reference" "D8" (at 101.6 87.6299 90) (show_name no) (do_not_autoplace no) (effects (font (size 1.27 1.27)) (justify left)))
  (property "Value" "1N5408" (at 101.6 90.1699 90) (show_name no) (do_not_autoplace no) (effects (font (size 1.27 1.27)) (justify left)))
  (property "Footprint" "Diode_THT:D_DO-201AD_P15.24mm_Horizontal" (at 94.615 88.9 0) (hide yes) (show_name no) (do_not_autoplace no) (effects (font (size 1.27 1.27))))
  (property "Datasheet" "http://www.vishay.com/docs/88516/1n5400.pdf" (at 99.06 88.9 0) (hide yes) (show_name no) (do_not_autoplace no) (effects (font (size 1.27 1.27))))
  (property "Description" "1000V 3A General Purpose Rectifier Diode, DO-201AD" (at 99.06 88.9 0) (hide yes) (show_name no) (do_not_autoplace no) (effects (font (size 1.27 1.27))))
  (property "Sim.Device" "D" (at 99.06 88.9 0) (hide yes) (show_name no) (do_not_autoplace no) (effects (font (size 1.27 1.27))))
  (property "Sim.Pins" "1=K 2=A" (at 99.06 88.9 0) (hide yes) (show_name no) (do_not_autoplace no) (effects (font (size 1.27 1.27))))
  (pin "2")
  (pin "1"))
 (symbol
  (lib_id "Regulator_Linear:LM350_TO220")
  (at 151.13 83.82 0)
  (unit 1)
  (body_style 1)
  (exclude_from_sim no)
  (in_bom yes)
  (on_board yes)
  (in_pos_files yes)
  (dnp no)
  (fields_autoplaced yes)
  (property "Reference" "U1" (at 151.13 77.47 0) (show_name no) (do_not_autoplace no) (effects (font (size 1.27 1.27))))
  (property "Value" "LM350_TO220" (at 151.13 80.01 0) (show_name no) (do_not_autoplace no) (effects (font (size 1.27 1.27))))
  (property "Footprint" "Package_TO_SOT_THT:TO-220-3_Vertical" (at 151.13 77.47 0) (hide yes) (show_name no) (do_not_autoplace no) (effects (font (size 1.27 1.27)
    (italic yes))))
  (property "Datasheet" "https://www.onsemi.com/pub/Collateral/LM350-D.pdf" (at 151.13 83.82 0) (hide yes) (show_name no) (do_not_autoplace no) (effects (font (size 1.27 1.27))))
  (property "Description" "3A 33V Adjustable Linear Regulator, TO-220" (at 151.13 83.82 0) (hide yes) (show_name no) (do_not_autoplace no) (effects (font (size 1.27 1.27))))
  (pin "2")
  (pin "1")
  (pin "3"))
 (sheet_instances
  (path ""
   (page "1")))
 (embedded_fonts no))
